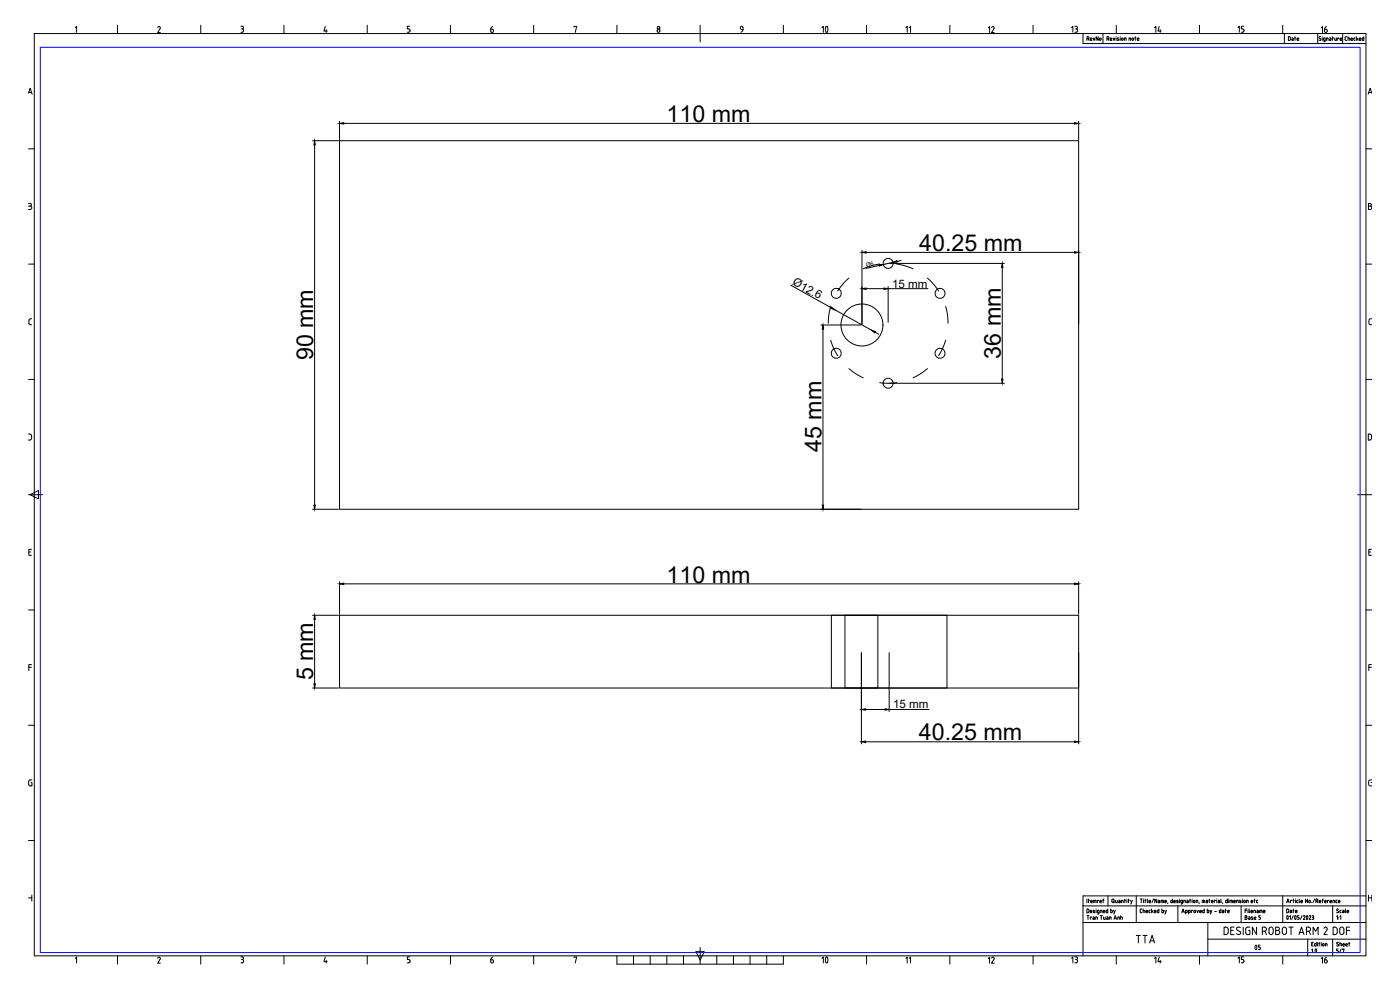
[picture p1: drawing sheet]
<svg xmlns="http://www.w3.org/2000/svg" width="841mm" height="594mm" viewBox="0 0 841 594" stroke-linecap="round" stroke-linejoin="round" font-family="sans-serif">
<!-- layer: Title Block -->
<g fill="none" stroke="#000" stroke-width=".6">
<path d="M45 17l1-1v3M71 15v5M95 17a.8 .8 0 0 1 1-1 .8 .8 0 0 1 0 1l-1 3h1M121 15v5M145 16h1M145 19h1M145 17h1M145 16a.8 .8 0 0 1 1 1 .8 .8 0 0 1-1 0l1 1M146 19h-1M146 18v1M171 15v5M195 16v3h2"/>
<path d="M196 18v1M221 15v5M246 16h-1v1h1a1 1 0 0 1 0 1 1 1 0 0 1 0 1h-1M271 15v5M321 15v5M345 16h1v3M371 15v5M421 15v10M471 15v5M521 15v5M571 15v5M621 15v5"/>
<path d="M671 15v5M721 15v5M771 15v5M21 20h800v554h-800zM651 26h170M665 23h1a.6 .6 0 0 0 0-1h-1v2M666 23v1M667 24h1M667 24h1v-1h-1v1M669 23v1l1-1M670 22h.1M670 23v1"/>
<path d="M672 23h-1l1 1h-1M673 22h.1M673 23v1M674 23h1M674 24h1M674 23v1M675 23v1M675 24v-1h1v1M678 24v-1h1v1M682 23h.1M682 22v2M683 24h1"/>
<path d="M683 24h1v-1h-1v1M792 20v6M793 23a.6 .6 0 0 1 0 1 .6 .6 0 0 1-1 0M794 23v1M795 23v1h1M796 23v2h-1M797 23v1M798 23v1M800 23v1h-1h1M801 22v2M802 23v1h1v-1M804 23v1"/>
<path d="M805 24h.1M805 24h1v-1h-1v1M17 56l1-3 1 4M17 56h2M822 56h2M824 56l-1-3-1 4M17 89h4M821 89h3M17 126h1M17 124h1M17 122h1M18 122a.8 .8 0 0 1 1 1 .8 .8 0 0 1-1 1 1 1 0 0 1 1 1 1 1 0 0 1-1 1"/>
<path d="M822 122h1a.8 .8 0 0 1 1 1 .8 .8 0 0 1-1 1 1 1 0 0 1 1 1 1 1 0 0 1-1 1h-1zM822 124h1M17 159h4M821 159h3M19 191l-2 1v2l1 1h1M824 191l-1 1h-1l1 3h1M17 228h4M821 228h3M17 261h2v1v2h-2M822 261h2v3h-1h-1zM17 297h9M18 297l5-2v5z"/>
<path d="M816 297h8M17 332h2M19 330h-2v4h2M822 332h1M824 330h-2v4h2M17 366h4M821 366h3M19 399h-2v4M824 399h-2v4M17 401h2M822 401h2M17 436h4"/>
<path d="M821 436h3M19 468l-2 1v2l1 1h1v-2M824 470h.1M824 468l-1 1h-1v3h2M17 505h4M821 505h3M17 539h2M19 538v3M666 538v6M683 538v16M771 538v16M821 538h-170v36"/>
<path d="M822 539h2M822 538v3M824 538v3M651 544h170M651 554h170M653 546h1v2h-1zM653 540v2M653 550h1M654 550v2M654 541h.1M654 540v2M655 548h1"/>
<path d="M655 548h1v-1h-1v1M655 542h1v-1h-1v1h1M656 551h-1v1M657 551v1M657 542v-1h1v1M658 547h-1l1 1h-1M658 541v1M658 552v-1h1v1M658 546h.1M658 547v1M660 541h-1v1M660 548h-1v-1h1v2h-1"/>
<path d="M661 548v-1h1v1M661 550h1M662 550v2M662 541h-1v1h1M662 541l-1 1M662 541h1M663 548h1l-1-1v1h1M663 541v1M663 551v1h1v-1M663 540v1M665 551h1M665 546v2v-1"/>
<path d="M666 551v1h-1h1M666 552v-1h1v1M667 546v2h1v-1h-1M668 540h1v2a.6 .6 0 0 1-1 0zM669 542h.1M669 547v1M669 552l1-2 1 2M669 552h1M670 547l-1 2M670 541v1h1v-1M671 552v-1h1v1M672 541h1v1h-1h1"/>
<path d="M673 551h1v1M673 550v2M675 541h-1v1M675 541v1M675 541h1M676 540v2M677 540h.1M677 541v1M678 541h.1M678 540v2M679 541l1 1M680 541l-1 2"/>
<path d="M685 540h1M686 540v2M686 546l-1 1v1h1M687 547h1M687 546v2M687 540h.1M687 541v1M688 541h.1M688 547v1M688 540v2M688 548h1M688 548h1v-1l-1 1"/>
<path d="M689 540v2M690 542h1v-1h-1v1h1M691 547h-1v1h1M692 546v2M692 547l1 1M693 547l-1 1M693 540l-1 2M693 548h1M693 548h1v-1l-1 1M695 540v2l-1-2v2M696 541h1M696 546v2h-1v-1h1"/>
<path d="M697 541v1h-1h1M697 542v-1h2v1M698 546v2h1v-1h-1M698 541v1M700 541h1M700 541v1h1M700 547v1M701 541l-1 1M701 547l-1 2M702 542l-1 1M704 540v2l-1-1h1M705 542h1v-1h-1v1h1"/>
<path d="M708 544v10M708 541h-1l1 1h-1M709 540h.1M709 541v1M710 548l1-2v2M710 548h1M710 542h-1l1-1v2h-1M711 542v-1h1v1M712 548h1v-1h-1v2M713 541h1v1h-1h1M714 548h1v-1h-1v2M715 541h.1"/>
<path d="M715 540v2M716 540h.1M716 541v1M716 547v1M719 542v-1h1v1M719 547v1l1-1M720 542v1M721 548h1v-1h-1v1M721 548h1M723 541v1M723 546v2v-1M724 541h-2v1"/>
<path d="M724 541v1M725 541v1M725 546v2h1v-1h-1M726 554v20M726 541h1M726 540v2M727 547v1M728 542h1l-1-1v1h1M728 547l-1 2M730 548h1M730 541h-1v1M731 540h.1"/>
<path d="M731 541v1M732 541h1M733 541v1h-1h1M733 547h-1l1 1M733 547h.1M733 546v2M733 540l1 2M734 547h1v1h-1h1M735 542l-1 1M735 557h2l1 1v2l-1 1h-2zM736 547h1M736 546v2"/>
<path d="M737 540v2l-1-1h1M737 548h1M737 548h1v-1l-1 1M738 540h.1M738 541v1M739 559h2M740 541v1M740 541h-1v1M741 542h1v-1h-1v1h1M741 557h-2v4h2M743 542v-1h1v1M744 557h1"/>
<path d="M744 557a1 1 0 0 0-1 1 1 1 0 0 0 0 1l2 1M745 559a1.2 1.2 0 0 1 0 2 1.2 1.2 0 0 1-2 0M745 541v1M746 544v10M746 540h.1M746 541v1M747 557v4M747 541h1M747 542h1M747 541v1M748 550h1v1a.6 .6 0 0 1 0 1h-1zM748 547h1"/>
<path d="M748 551h1M748 541v1M749 542v-1h1v1M749 546h-1v2M750 557l-2 1v3h1h2v-2h-1M750 557h1M750 546h.1M750 547v1M750 551h1v1h-1h1M750 546l1 2M751 548h1M751 548h1v-1l-1 1"/>
<path d="M752 542h1l-1-1v1h1M753 551h-1l1 1h-1M753 548v-1h1v1M753 541h1M753 552h1v-1l-1 1h1M754 540v2M755 557v4l-3-4v4M755 547h1v1h-1h1M756 541h-1v1h1M757 548v-1h1v1M757 550h-1v1l1 1h-1M757 547v1"/>
<path d="M759 548h1v-1h-1v1M759 548h1M760 557a1.3 1.3 0 0 1 1 1 1.3 1.3 0 0 1-1 1h-2M760 557h-2v4M760 559l1 2M763 557a1.3 1.3 0 0 1 1 0 1.3 1.3 0 0 1 1 1v2a1.2 1.2 0 0 1-1 1 1.2 1.2 0 0 1-2-1zM766 559h2M768 557a1 1 0 0 1 1 1 1 1 0 0 1-1 1M768 557h-2v4h2a1.3 1.3 0 0 0 1-1 1.3 1.3 0 0 0-1-1M771 557h2v3a1.2 1.2 0 0 1-1 1 1.2 1.2 0 0 1-2-1zM773 542l1-2v2M773 542h1"/>
<path d="M773 550v2l1-2M774 557h3M775 551v-1v2M776 557v4M776 541h-1v1M777 541h.1M777 540v2M777 550l-1 2M778 550v2v-2M778 540h.1M778 541v1M780 541h-1v1h1"/>
<path d="M780 540l1 2M780 552h-1M781 542h1v-1l-1 1h1M782 550l-1 2M783 550h1l-1 2h1M785 550l1 1-1 1zM785 540v2l-1-2v2M786 557a1.3 1.3 0 0 1 1 1 1.3 1.3 0 0 1-1 1h-1M786 557h-1v4M786 559l1 2M786 550h1l-1 2h1M788 542h.1"/>
<path d="M788 550h1v1M788 551h1M789 551v1h-1M790 540l-1 2M790 541h1a.6 .6 0 0 0 1 0 .7 .7 0 0 0-1-1h-1v2M791 541l1 1M792 542h1v-1l-1 1h1M794 541h1M795 540l-1 2M796 542h1l-1-1v1h1M796 557l-1 1M796 557l1 1-2 3h2"/>
<path d="M798 541h-1v1M799 542h1v-1h-1v1h1M801 544v10M801 557h1l1 1v2l-1 1h-1zM802 541h-1v1M802 541v1M803 541h-1l1 1M803 541h.1M803 542h.1M803 548h1M803 551v-1v2M804 542h1v-1h-1v1h1"/>
<path d="M804 546h-1l1 2M804 551h.1M804 552h.1M805 551v-1v2M805 557h2v3a1.2 1.2 0 0 1-1 1 1.2 1.2 0 0 1-1-1zM806 547h-1v1h1M807 547v1M808 546v2M809 559h2M809 548h1v-1h-1v1M809 548h1M811 557h-2v4"/>
<path d="M45 576l1-1v3M71 574v5M95 576a.8 .8 0 0 1 1-1 .8 .8 0 0 1 0 1l-1 3h1M121 574v5M145 575h1M145 578h1M145 576h1M145 575a.8 .8 0 0 1 1 1 .8 .8 0 0 1-1 0l1 1M146 578h-1M146 577v1M171 574v5M195 575v3h2"/>
<path d="M196 577v1M221 574v5M246 575h-1v1h1a1 1 0 0 1 0 1 1 1 0 0 1 0 1h-1M271 574v5M321 574v5M345 575h1v3M371 574v5h100v-5M381 574v5M391 574v5M401 574v5M411 574v5M418 572h5l-2 5z"/>
<path d="M421 569v10M431 574v5M441 574v5M451 574v5M461 574v5M521 574v5M571 574v5M621 574v5M671 574v5M721 574v5M726 564h95M771 574v5"/>
<path d="M780 561l2-4 1 4M781 560h2M786 564v10M789 561v-4l1 2 2-2v4M801 564v10M804 566h-1l1 1M805 567h1M805 566v2M807 567h1M808 567h1M810 567h1M810 566v2"/>
<circle cx="395" cy="18" r=".9"/>
<circle cx="396" cy="17" r=".8"/>
<circle cx="680" cy="24" r=".7"/>
<circle cx="717" cy="542" r=".7"/>
<circle cx="718" cy="548" r=".7"/>
<circle cx="787" cy="542" r=".7"/>
</g>
<!-- layer: Viewport -->
<path d="M24 28h793v544h-793z" fill="none" stroke="#00f" stroke-width=".6"/>
<!-- layer: A-Walls -->
<g fill="none" stroke="#000" stroke-width=".6">
<path d="M204 73v11M206 74h439M648 73v11M188 85h15M189 87v216M204 85h444v221h-444zM518 150v45M520 152h125M528 159l-8 2M536 158l-5 1M541 156l-2 1M648 150v45"/>
<path d="M475 171l24 14M493 195h24M494 198v105M502 186l22 12M526 200l2 1M188 306h15M493 306h24M204 349v20M206 351h439M648 349v20M188 370h15M189 372v39"/>
<path d="M204 370h444v43h-444zM188 413h15"/>
<circle cx="534" cy="158" r="3"/>
<circle cx="502" cy="176" r="3"/>
<circle cx="565" cy="176" r="3"/>
<circle cx="518" cy="195" r="13"/>
<circle cx="502" cy="212" r="3"/>
<circle cx="565" cy="212" r="3"/>
<circle cx="534" cy="230" r="3"/>
</g>
<g fill="#000" stroke="#000" stroke-width=".6">
<path d="M204 74h2v1zM645 74h3l-3 1zM189 85v2zM518 152l2-1v1zM528 159h3l-3 1zM536 158l3-1zM645 151l3 1h-3zM494 195l1 3h-1zM500 184l2 2-3-1zM524 198l2 1v1zM189 303v3zM494 303h1l-1 3z"/>
<path d="M204 351l2-1v1zM645 350l3 1h-3zM189 370v2zM189 411v2z"/>
</g>
<!-- layer: a -->
<g fill="none" stroke="#000" stroke-width=".6">
<path d="M528 159l-9 2M534 158h69M539 159l9 2M510 167l-7 8M518 172v23M520 173h11M534 172v22M534 173h23M557 167l7 8M602 161v67M499 184l-1 10M568 184l2 10"/>
<path d="M499 204l4 10M568 204l-4 10M510 221l9 6M528 230h11M534 230h69M557 221l-8 6M499 370h70v43h-70zM508 370h19v43h-19zM517 392v55M648 392v55M520 446h125"/>
</g>
<path d="M518 173h2v1zM531 173h3l-3 1zM602 158v3zM602 228v2zM517 446l3-1v1zM645 445l3 1h-3z" fill="#000" stroke="#000" stroke-width=".6"/>
<!-- layer: A-Electrical -->
<path d="M517 392v35M534 392v35M520 426h12M534 426h24" fill="none" stroke="#000" stroke-width=".6"/>
<path d="M517 426h3v1zM532 426h2l-2 1z" fill="#000" stroke="#000" stroke-width=".6"/>
<g font-size="14">
<text x="400" y="73">110 mm</text>
<text x="552" y="151">40.25 mm</text>
<text x="601" y="215" transform="rotate(-90 601 215)">36 mm</text>
<text x="188" y="216" transform="rotate(-90 188 216)">90 mm</text>
<text x="494" y="272" transform="rotate(-90 494 272)">45 mm</text>
<text x="400" y="350">110 mm</text>
<text x="188" y="409" transform="rotate(-90 188 409)">5 mm</text>
<text x="552" y="445">40.25 mm</text>
</g>
<text font-size="11.5" x="490" y="581">10</text>
<text font-size="11" x="490" y="22">10</text>
<text font-size="9.3" x="749" y="573">05</text>
<text font-size="8.4" x="682" y="568">TTA</text>
<text font-size="7.9" x="786" y="574">1.0</text>
<g font-size="7.5">
<text x="294" y="21">6</text>
<text x="442" y="21">9</text>
<text x="699" y="21" transform="rotate(-90 699 21)">14</text>
<text x="793" y="21">16</text>
</g>
<g font-size="7.1">
<text x="593" y="21">12</text>
<text x="648" y="20" transform="rotate(-90 648 20)">13</text>
<text x="749" y="20" transform="rotate(-90 749 20)">15</text>
<text x="294" y="580">6</text>
<text x="593" y="580">12</text>
<text x="648" y="580" transform="rotate(-90 648 580)">13</text>
<text x="693" y="580">14</text>
<text x="749" y="580" transform="rotate(-90 749 580)">15</text>
<text x="793" y="580">16</text>
</g>
<g font-size="7">
<text x="476" y="171" transform="rotate(29 476 171)">Ø12.6</text>
<text x="536" y="173">15 mm</text>
<text x="537" y="425">15 mm</text>
</g>
<g font-size="6.2">
<text x="548" y="21" transform="rotate(-90 548 21)">11</text>
<text x="548" y="580" transform="rotate(-90 548 580)">11</text>
</g>
<g font-size="5.7">
<text x="772" y="550">Date</text>
<text x="802" y="574">5/7</text>
</g>
<g font-size="5.3">
<text x="652" y="25">RevNo</text>
<text x="773" y="25">Date</text>
<text x="807" y="25">Checked</text>
</g>
<text font-size="3.5" x="521" y="160" transform="rotate(-13 521 160)">Ø6</text>
</svg>
